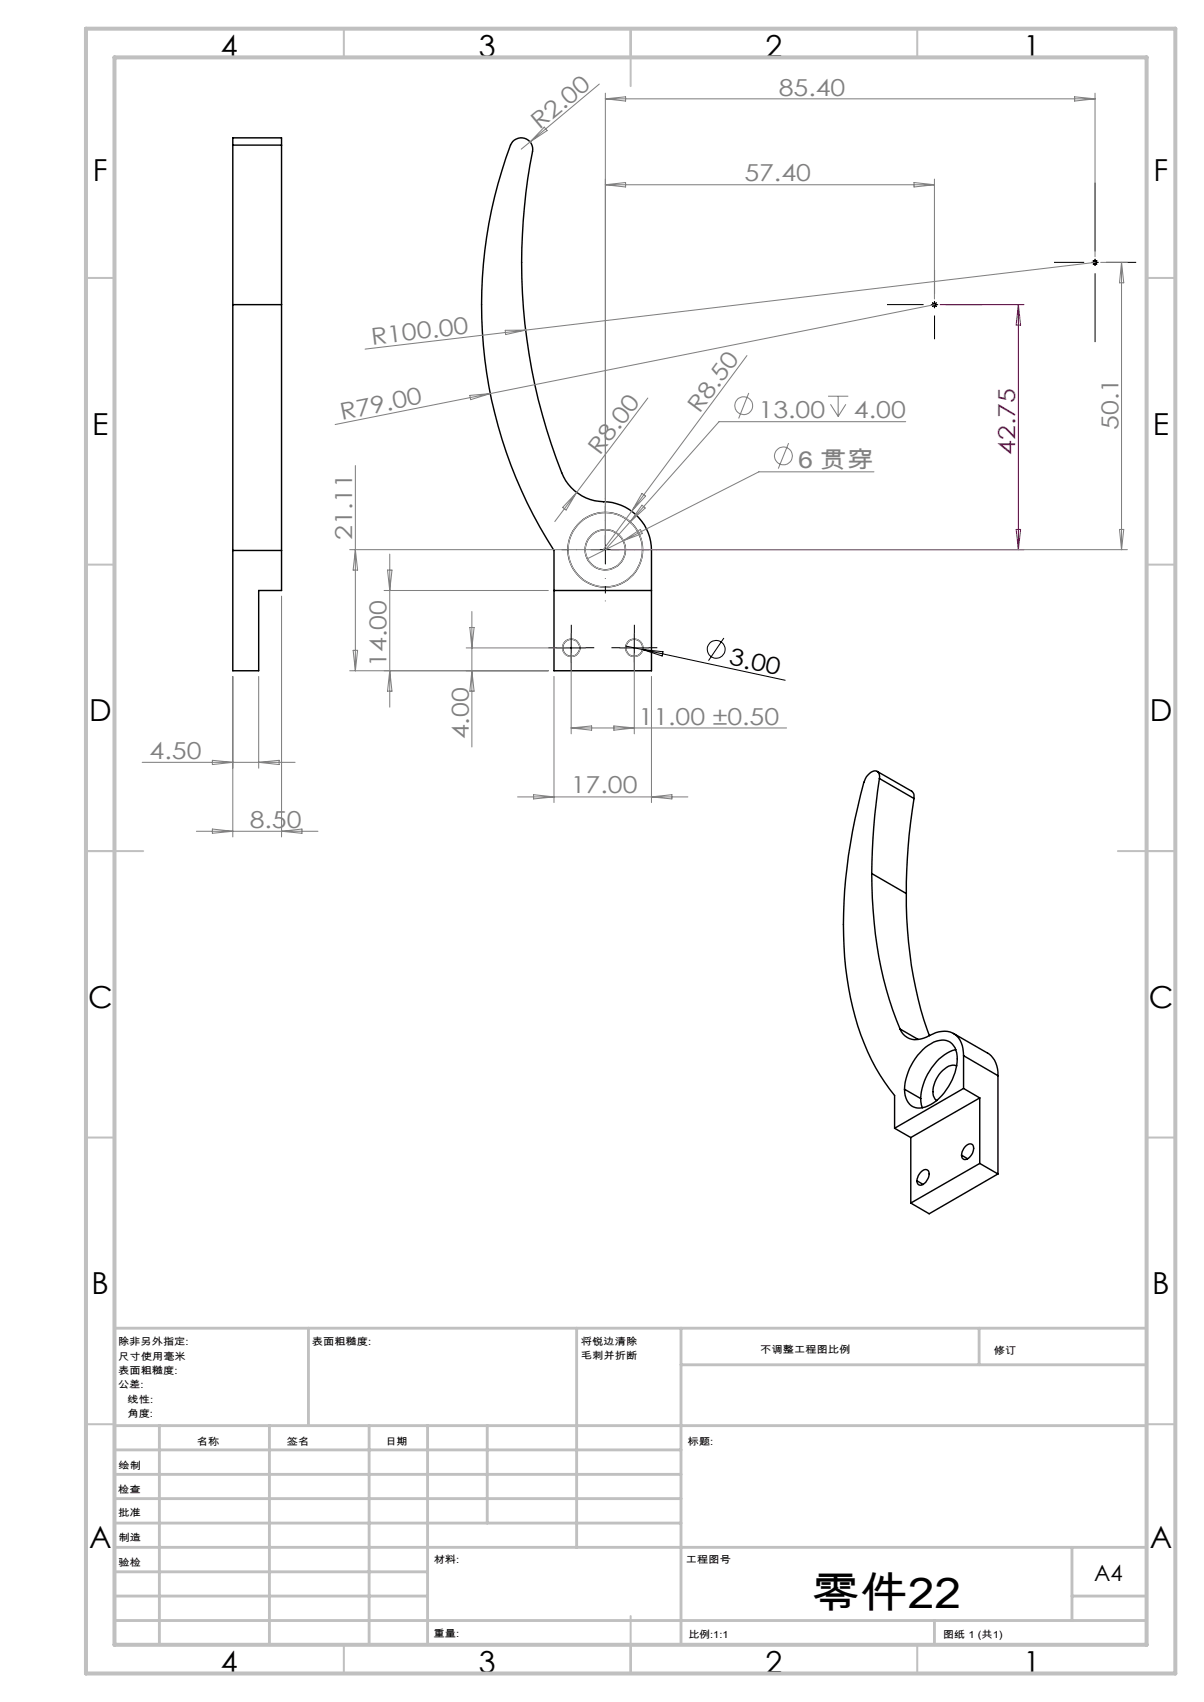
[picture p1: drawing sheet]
<svg xmlns="http://www.w3.org/2000/svg" width="210mm" height="297mm" viewBox="0 0 210 297" stroke-linecap="round" stroke-linejoin="round" font-family="sans-serif">
<g fill="none" stroke="#000" stroke-width=".25">
<path d="M40.6 25.3v27.9M40.6 25.3v-1.2h8.5v1.2M40.6 25.3h8.5M49.1 25.3v27.9M89.4 24.7a2.01 2.01 0 0 1 2.4-.4 2.01 2.01 0 0 1 1.1 2.1 99.2 99.2 0 0 0 5.4 56.8 8.2 8.2 0 0 0 7.7 4.4 8.6 8.6 0 0 1 7.6 8.5v20.9h-17v-20.9a78.9 78.9 0 0 1-7.4-71.1zM40.6 53.2v42.9M40.6 53.2h8.5M49.1 53.2v42.9M40.6 96.1v20.9h4.5v-14h4v-6.9M40.6 96.1h8.5M96.6 103h17M153 134.6l6.1 3.5a1.15 1.15 0 0 1 .3 1.2"/>
<path d="M153.4 135.9a.93 .93 0 0 0-.3-1.2 .93 .93 0 0 0-1.2 .1l-.9 1.1a87.8 87.8 0 0 0-3.5 33 43 43 0 0 0 7.7 21.1l.8 1.2v5.7M153.4 135.9a114.5 114.5 0 0 0-1.4 16.5M153.4 135.9l6 3.4M159.4 139.3a101.8 101.8 0 0 0-1.3 16.6M152 152.4a69 69 0 0 0 5 27.2M152 152.4l6.1 3.5M158.1 155.9a69.8 69.8 0 0 0 4 24.8M157 179.6a2.98 2.98 0 0 0 4 1.6l.6-.2a4.9 4.9 0 0 1 4.6-.7 4 4 0 0 1 1.9 3.9M157 179.6l3.2 1.8M156 196.9l2.9 1.6M157.8 190.1l2.8 1.6M158.9 198.5v11.4"/>
<path d="M160.6 191.7l.3 1.6M160.9 183.2a4.7 4.7 0 0 1 4.2-1.6 2.99 2.99 0 0 1 1.9 3.2 10 10 0 0 1-5.1 8.2 2.64 2.64 0 0 1-2.8 .1 2.64 2.64 0 0 1-1.3-2.5 10.1 10.1 0 0 1 3.1-7.4zM166.3 180.3l6 3.5a4.1 4.1 0 0 1 1.8 3.9M166.7 183.2a8.4 8.4 0 0 0-5.2 4.9l-.7 1.8-.2 1.8M166.9 186a2.32 2.32 0 0 0-2.5 .8 5.1 5.1 0 0 0-1.6 4.4l.3 .6 .3 .2M168.1 184.2v5.7M168.1 184.2l6 3.5M168.1 189.9l2.8 1.7M168.1 189.9l-12.1 7M170.9 191.6v11.4M170.9 191.6l-12 6.9M174.1 187.7v17.2"/>
<path d="M159.9 206.1l1.1 .6M160.5 204.6l.3-.2a.74 .74 0 0 1 .9-.2 .74 .74 0 0 1 .3 .9 1.82 1.82 0 0 1-1.7 1.7 1.32 1.32 0 0 1 0-1.9zM167.7 201.6l1.1 .6M168.3 200.1l.2-.2a.74 .74 0 0 1 1-.2 .74 .74 0 0 1 .3 1 1.82 1.82 0 0 1-1.7 1.6 1.32 1.32 0 0 1 0-1.9zM170.9 203l3.2 1.9M170.9 203l-12 6.9M174.1 204.9l-12 6.9-3.2-1.9"/>
<circle cx="105.6" cy="95.9" r="3.5"/>
<circle cx="105.6" cy="95.9" r="6.5"/>
<circle cx="99.6" cy="113" r="1.5"/>
<circle cx="110.6" cy="113" r="1.5"/>
</g>
<g fill="none" stroke="#808080" stroke-width=".18">
<path d="M104.5 14.7l-12 10.1M105.6 16.3v78.6M105.6 17.2l3.5-.3v.7zM105.6 17.2h85.4M187.4 16.9l3.6 .3-3.6 .4zM191 16.3v28.5M92.5 24.8l-1.6 1.2M94.9 22.2l.5 .6-2.9 2zM105.6 32.2h57.4M105.6 32.2l3.5-.3v.7zM159.4 31.9l3.6 .3-3.6 .4zM163 31.3v20.9"/>
<path d="M88.1 57.6h3.6l-3.5 .8zM91.7 57.6l-28 3.3M163 53.2l-104.5 20.9M191 45.8l-99.3 11.8M192 45.8h4.6M195.6 45.8v50.1M195.6 45.8l.4 3.6h-.7zM82 69l3.5-.3-3.4 1zM113 69.5l-16.2 21.5M130.3 62.1l-20.1 27.1M130.6 68.6l-1.8 4.4M137.5 77.3l-1.8 4.5"/>
<path d="M144.4 69.1h3.6M144.9 70.6l1.3 2.1M146.2 69.1v3.6M147.5 70.6l-1.3 2.1M158 73.6h-32.6l-15.5 17.5M61 95.9h43.6M62 95.9l.4 3.6h-.8zM62 81.2v35.8M67.6 99.5h.8l-.4 3.5zM68 96.7v26.7M100.6 85.9l-1.9 3.1-.6-.5zM106.6 95.9h90"/>
<path d="M108.7 94.4l-6.3 3.1M108.7 94.4l3-2 .3 .7zM109.9 91.1l-4.3 4.8M110.2 89.2l-5.1 6.9M112 88.2l.5 .4-2.6 2.5zM112 86.1l.6 .5-2.4 2.6zM152.4 82.3h-20l-23.7 12.1M195.3 92.4h.7l-.4 3.5zM40.6 118v28M45.1 118v16.1M49.1 104v42M61 117h34.6"/>
<path d="M61.6 113.5h.8l-.4 3.5zM67 103h28.6M68 117l.4 3.6h-.8zM81.3 113.1h17.3M82 109.5h.7l-.4 3.6zM82.3 117l.4 3.6h-.7zM82.3 106.7v23.6M96.6 118v22M99.6 114v14.1M110.6 114v14.1M113.6 118v22M24.8 133h26.7"/>
<path d="M37 132.7l3.6 .3-3.6 .4zM45.1 133l3.6-.3v.7zM90.3 139.1h29.7M93.1 138.7l3.5 .4-3.5 .3zM99.6 127h37.6M99.6 127l3.6-.3v.7zM107.1 126.7l3.5 .3-3.5 .4zM113.6 139.1l3.6-.4v.7zM34.3 145.1h21.2M37 144.7l3.6 .4-3.6 .3zM49.1 145.1l3.6-.4v.7z"/>
<circle cx="129.7" cy="70.8" r="1.55"/>
<circle cx="136.7" cy="79.6" r="1.56"/>
</g>
<g fill="none" stroke="#000" stroke-width=".18">
<path d="M162.5 53.2h1M162.6 52.8l.7 .7M163 52.7v1M163.3 52.8l-.7 .7M190.5 45.8h1M190.6 45.4l.7 .7M191 45.3v1M191.3 45.4l-.7 .7M103.1 95.9h5M105.6 93.4v5M97.1 113.1h5M99.6 110.6v4.9"/>
<path d="M108.1 113.1h5M109.1 112.7l3 .6M110.6 110.6v4.9M112.1 113.3l24.8 5.4M112.1 113.3l3.5 .4-.1 .8zM126.3 111.3l-2.7 4"/>
<circle cx="124.9" cy="113.3" r="1.55"/>
</g>
<g fill="none" stroke="#c0c0c0" stroke-width=".18">
<circle cx="105.6" cy="95.9" r="3.5"/>
<circle cx="105.6" cy="95.9" r="6.5"/>
<circle cx="99.6" cy="113" r="1.5"/>
<circle cx="110.6" cy="113.1" r="1.5"/>
</g>
<path d="M100.6 95.9h-4M105.6 90.9v-4M110.6 95.9h4M105.6 100.9v4" fill="none" stroke="#000" stroke-width=".18" stroke-dasharray="15.2 1.3 1.3 1.3" stroke-dashoffset="15.1" stroke-linecap="butt"/>
<path d="M97.1 113h-1.5M99.6 110.5v-1.5M99.6 115.5v1.5M102.1 113h1.5M108.1 113h-1.5M110.6 110.5v-1.5M110.6 115.5v1.5M113.1 113h1.5" fill="none" stroke="#000" stroke-width=".18" stroke-dasharray="15.2 1.3 1.3 1.3" stroke-linecap="butt"/>
<path d="M183.8 45.8h14.4" fill="none" stroke="#000" stroke-width=".18" stroke-dasharray="15.2 1.3 1.3 1.3" stroke-dashoffset="10" stroke-linecap="butt"/>
<path d="M191 59.7v-27.8" fill="none" stroke="#000" stroke-width=".18" stroke-dasharray="15.2 1.3 1.3 1.3" stroke-dashoffset="3.2" stroke-linecap="butt"/>
<path d="M154.7 53.2h16.6" fill="none" stroke="#000" stroke-width=".18" stroke-dasharray="15.2 1.3 1.3 1.3" stroke-dashoffset="8.9" stroke-linecap="butt"/>
<path d="M163 59.2v-12.1" fill="none" stroke="#000" stroke-width=".18" stroke-dasharray="15.2 1.3 1.3 1.3" stroke-dashoffset="11.1" stroke-linecap="butt"/>
<path d="M164 53.2h14.6M177.6 53.2v42.7M177.6 53.2l.4 3.5h-.8zM106.6 95.9h72M177.2 92.4h.8l-.4 3.5z" fill="none" stroke="#a0006e" stroke-width=".18"/>
<g fill="none" stroke="#c0c0c0" stroke-width=".35">
<path d="M60 5v5M110 5v10M160 5v5M15 48.5h5M200 48.5h5M15 98.5h5M200 98.5h5M15 148.5h10M195 148.5h10M15 198.5h5M200 198.5h5M15 248.5h5"/>
<path d="M200 248.5h5M60 287v5M110 282v10M160 287v5"/>
</g>
<g fill="none" stroke="#c0c0c0" stroke-width=".5">
<path d="M53.8 231.8v17M100.6 231.8v38.2M118.8 231.8v55.2M118.8 238.2h81.2M170.8 231.8v6.4M200 231.8h-180v55.2M20 248.8h180M20 257.3h98.8M20 253h98.8M27.8 248.8v38.2M47 248.8v38.2M64.4 248.8v38.2"/>
<path d="M74.6 248.8v38.2M85 248.8v17M20 265.8h98.8M20 261.5h98.8M20 278.5h54.6M20 274.3h54.6M20 270h180M187 278.5h13M187 270v12.8M20 282.8h180M163 282.8v4.2"/>
</g>
<path d="M15 5h190v287h-190zM20 10h180v277h-180z" fill="none" stroke="#c0c0c0" stroke-width=".7"/>
<text font-size="7.4" x="141.6" y="280.5">零件22</text>
<g font-size="5.3">
<text x="38.5" y="9.9">4</text>
<text x="83.5" y="9.9">3</text>
<text x="133.5" y="9.9">2</text>
<text x="178.5" y="9.9">1</text>
<text x="16.2" y="31.6">F</text>
<text x="201.2" y="31.6">F</text>
<text x="16.1" y="75.9">E</text>
<text x="201.1" y="75.9">E</text>
<text x="15.5" y="125.9">D</text>
<text x="200.5" y="125.9">D</text>
<text x="15.4" y="175.9">C</text>
<text x="200.4" y="175.9">C</text>
<text x="16" y="225.9">B</text>
<text x="201" y="225.9">B</text>
<text x="15.5" y="270.1">A</text>
<text x="200.5" y="270.1">A</text>
<text x="38.5" y="291.9">4</text>
<text x="83.5" y="291.9">3</text>
<text x="133.5" y="291.9">2</text>
<text x="178.5" y="291.9">1</text>
</g>
<g font-size="4.1" fill="#808080">
<text x="135.8" y="16.7">85.40</text>
<text x="94.1" y="22.7" transform="rotate(-40 94.1 22.7)">R2.00</text>
<text x="129.8" y="31.7">57.40</text>
<text x="64.9" y="60.2" transform="rotate(-7 64.9 60.2)">R100.00</text>
<text x="59.6" y="73.3" transform="rotate(-11 59.6 73.3)">R79.00</text>
<text x="122" y="72.3" transform="rotate(-54 122 72.3)">R8.50</text>
<text x="132.3" y="72.9">13.00</text>
<text x="148.9" y="72.9">4.00</text>
<text x="195.1" y="75" transform="rotate(-90 195.1 75)">50.1</text>
<text x="104.6" y="79.6" transform="rotate(-53 104.6 79.6)">R8.00</text>
<text x="139.2" y="81.7">6 贯穿</text>
<text x="61.4" y="94.2" transform="rotate(-90 61.4 94.2)">21.11</text>
<text x="67.4" y="116.4" transform="rotate(-90 67.4 116.4)">14.00</text>
<text x="81.8" y="129" transform="rotate(-90 81.8 129)">4.00</text>
<text x="111.4" y="126.5">11.00 ±0.50</text>
<text x="26.1" y="132.5">4.50</text>
<text x="99.6" y="138.5">17.00</text>
<text x="43.6" y="144.5">8.50</text>
</g>
<text font-size="4.1" fill="#a0006e" x="177.1" y="79.4" transform="rotate(-90 177.1 79.4)">42.75</text>
<text font-size="4.1" x="127" y="115.9" transform="rotate(12 127 115.9)">3.00</text>
<text font-size="3.9" x="190.9" y="275.8">A4</text>
<g font-size="1.7">
<text x="20.6" y="234.8">除非另外指定:</text>
<text x="20.6" y="237.3">尺寸使用毫米</text>
<text x="20.6" y="239.8">表面粗糙度:</text>
<text x="54.4" y="234.8">表面粗糙度:</text>
<text x="101.3" y="234.7">将锐边清除</text>
<text x="101.3" y="237.2">毛刺并折断</text>
<text x="132.6" y="236.2">不调整工程图比例</text>
<text x="173.3" y="236.4">修订</text>
<text x="20.6" y="242.3">公差:</text>
<text x="22.2" y="244.8">线性:</text>
<text x="22.2" y="247.3">角度:</text>
<text x="20.7" y="256.3">绘制</text>
<text x="34.3" y="252.2">名称</text>
<text x="50" y="252.1">签名</text>
<text x="67.2" y="252.1">日期</text>
<text x="120" y="252.1">标题:</text>
<text x="20.6" y="260.5">检查</text>
<text x="20.6" y="264.5">批准</text>
<text x="20.7" y="269">制造</text>
<text x="20.7" y="273.3">验检</text>
<text x="75.6" y="272.7">材料:</text>
<text x="119.6" y="272.7">工程图号</text>
<text x="75.6" y="285.7">重量:</text>
<text x="120.1" y="285.8">比例:1:1</text>
<text x="164.5" y="285.8">图纸 1 (共1)</text>
</g>
</svg>
